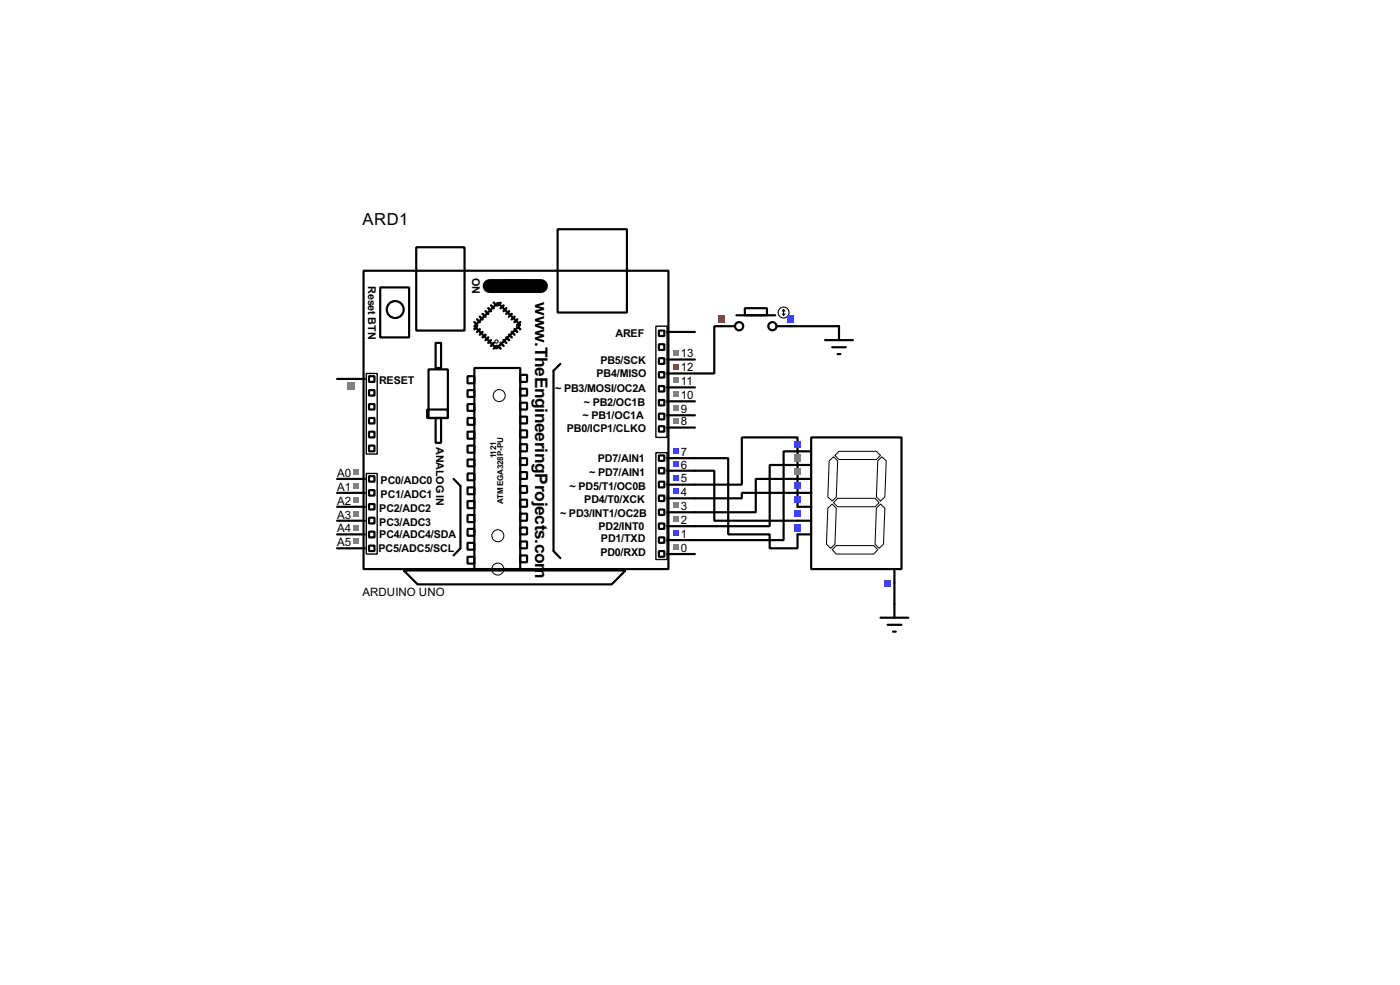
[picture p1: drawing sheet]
<svg xmlns="http://www.w3.org/2000/svg" width="256mm" height="180mm" viewBox="0 0 256 180" stroke-linecap="round" stroke-linejoin="round" font-family="sans-serif">
<g fill="none" stroke="#000" stroke-width=".4">
<path d="M66.6 49.6h55.9v54.6h-55.9zM69.7 52.6h5.3v9.2h-5.3zM76.3 45.3h8.8v15.2h-8.8zM91.2 55.4l4.1 4.1-4.3 4.3-4.1-4.1zM92.3 51.4h4.5v2h-4.5zM102.2 42h12.7v15.2h-12.7zM132.1 59.7h-1.2v8.7h-8.7M144.8 59.7h8.9M61.8 69.4h5.1M67.6 71.4h1v1h-1zM67.6 76.5h1v1h-1zM67.6 79h1v1.1h-1z"/>
<path d="M67.6 74h1v1h-1zM67.6 68.9h1v1h-1zM78.3 75h3.8v1.5h-3.8zM78.5 67.6h3.6v8.9h-3.6zM79.8 62.8h1v4.6h-1zM79.8 76.5h1v4.6h-1zM85.7 68.9h1.2v1.3h-1.2zM85.7 71.4h1.2v1.3h-1.2zM85.7 74h1.2v1.2h-1.2zM85.7 76.5h1.2v1.3h-1.2zM85.7 79h1.2v1.3h-1.2zM86.9 67.4h8.4v36.8h-8.4z"/>
<path d="M95.3 68.6h1.3v1.3h-1.3zM95.3 71.2h1.3v1.2h-1.3zM95.3 73.7h1.3v1.3h-1.3zM95.3 76.3h1.3v1.2h-1.3zM95.3 78.8h1.3v1.3h-1.3zM102.7 66.6l-1.3 1.3v33l1.3 1.3M120.7 60.5h1v1h-1zM120.7 65.6h1v1h-1zM120.7 68.1h1v1h-1zM120.7 70.7h1v1h-1zM120.7 73.2h1v1h-1zM120.7 75.7h1v1.1h-1z"/>
<path d="M120.7 63h1v1.1h-1zM120.7 78h1v1h-1zM122.2 78.3h5.1M122.2 76h5.1M122.2 73.5h5.1M122.2 70.9h5.1M122.2 65.8h5.1M122.2 60.8h5.1M61.8 97.8h5.1M61.8 95.3h5.1M61.8 92.8h5.1M61.8 90.2h5.1"/>
<path d="M61.8 87.7h5.1M67.6 81.6h1v1h-1zM67.6 87.2h1v1h-1zM67.6 89.7h1v1h-1zM67.6 92.3h1v1h-1zM67.6 94.8h1v1h-1zM67.6 97.3h1v1.1h-1zM67.6 99.9h1v1h-1zM83.1 87.7l1.3 1.3v11.4l-1.3 1.3M85.7 81.6h1.2v1.3h-1.2zM85.7 84.1h1.2v1.3h-1.2zM85.7 86.7h1.2v1.2h-1.2z"/>
<path d="M85.7 89.2h1.2v1.3h-1.2zM85.7 91.7h1.2v1.3h-1.2zM85.7 94.3h1.2v1.3h-1.2zM85.7 96.8h1.2v1.3h-1.2zM85.7 99.4h1.2v1.2h-1.2zM95.3 81.3h1.3v1.3h-1.3zM95.3 83.9h1.3v1.2h-1.3zM95.3 86.4h1.3v1.3h-1.3zM95.3 89h1.3v1.2h-1.3zM95.3 91.5h1.3v1.3h-1.3zM95.3 94h1.3v1.3h-1.3zM95.3 96.6h1.3v1.2h-1.3z"/>
<path d="M95.3 99.1h1.3v1.3h-1.3zM120.7 83.4h1v1h-1zM120.7 85.7h1v1h-1zM120.7 88.2h1v1h-1zM120.7 90.7h1v1h-1zM120.7 93.3h1v1h-1zM120.7 95.8h1v1h-1zM120.7 98.4h1v1h-1zM122.2 88.7h13.7v-8.6h10.2v12.7M122.2 86.2h8.7v9.1h15.2M122.2 83.9h11.2v13.9h7.6v2.6h5.1v-2.6M146.1 82.6h-2.5v16.3h-21.4"/>
<path d="M146.1 85.1h-5.1v11.2h-18.8M146.1 87.7h-7.6v6.1h-16.3M146.1 90.2h-10.2v1h-13.7M61.8 100.4h5.1M74 104.4h40.6l-2.5 2.6h-35.6zM85.7 101.9h1.2v1.3h-1.2zM95.3 101.7h1.3v1.2h-1.3zM120.7 100.9h1v1h-1zM122.2 101.4h5.1M163.9 106.7v3.8"/>
<circle cx="72.4" cy="56.7" r="1.55"/>
</g>
<path d="M89.7 52.4h9.4" fill="none" stroke="#000" stroke-width="2.6"/>
<g fill="none" stroke="#000" stroke-width=".45">
<path d="M86.9 59l.5 .5M87.4 58.5l.5 .5M87.4 59.7l-.5 .6M87.9 58l.5 .5M88.4 57.5l.6 .5M89 57l.5 .5M89.5 56.4l.5 .6M90 55.9l.5 .5M90.5 55.4l.5 .5M91.7 55.4l-.5 .5M92.3 55.9l-.6 .5M92.8 56.4l-.5 .6"/>
<path d="M93.3 57l-.5 .5M93.8 57.5l-.5 .5M94.3 58l-.5 .5M94.8 59.7l.5 .6M94.8 58.5l-.5 .5M95.3 59l-.5 .5M87.9 60.3l-.5 .5M88.4 60.8l-.5 .5M89 61.3l-.6 .5M89.5 61.8l-.5 .5M90 62.3l-.5 .5M90.5 62.8l-.5 .5"/>
<path d="M91 63.3l-.5 .5M91.2 63.3l.5 .5M91.7 62.8l.6 .5M92.3 62.3l.5 .5M92.8 61.8l.5 .5M93.3 61.3l.5 .5M93.8 60.8l.5 .5M94.3 60.3l.5 .5"/>
</g>
<g fill="none" stroke="#000" stroke-width=".18">
<circle cx="90.9" cy="62.5" r=".3"/>
<circle cx="91.4" cy="72.4" r="1.1"/>
<circle cx="91.2" cy="98.1" r="1.1"/>
<circle cx="91.2" cy="104.2" r="1.1"/>
</g>
<path d="M120.2 59.7h2v20.4h-2zM67.1 68.4h2v14.7h-2zM67.1 86.7h2v14.7h-2zM120.2 82.9h2v19.5h-2z" fill="none" stroke="#000" stroke-width=".25"/>
<path d="M123.4 99.6h1v1h-1z" fill="#808080"/>
<path d="M123.4 97.1h1v1h-1z" fill="#4040ff"/>
<g fill="#808080">
<path d="M123.4 94.5h1v1.1h-1z"/>
<path d="M123.4 92h1v1h-1z"/>
</g>
<g fill="#4040ff">
<path d="M123.4 89.5h1v1h-1z"/>
<path d="M123.4 86.9h1v1h-1z"/>
<path d="M123.4 84.4h1v1h-1z"/>
<path d="M123.4 82.1h1v1h-1z"/>
</g>
<g fill="#808080">
<path d="M123.4 76.5h1v1h-1z"/>
<path d="M123.4 74.2h1v1h-1z"/>
<path d="M123.4 71.7h1v1h-1z"/>
<path d="M123.4 69.1h1v1.1h-1z"/>
</g>
<path d="M123.4 66.6h1v1h-1z" fill="#ff4040"/>
<g fill="#808080">
<path d="M123.4 64.1h1v1h-1z"/>
<path d="M64.7 98.6h1v1h-1z"/>
<path d="M64.7 96.1h1v1h-1z"/>
<path d="M64.7 93.5h1v1h-1z"/>
<path d="M64.7 91h1v1h-1z"/>
<path d="M64.7 88.4h1v1.1h-1z"/>
<path d="M64.7 85.9h1v1h-1z"/>
<path d="M63.7 70h1.3v1.3h-1.3z"/>
</g>
<path d="M146.1 82.6h2.5M146.1 85.1h2.5M146.1 87.7h2.5M146.1 90.2h2.5M146.1 92.8h2.5M146.1 95.3h2.5M146.1 97.8h2.5M148.6 80.1h16.6v24.1h-16.6zM163.9 104.2v2.5" fill="none" stroke="#000" stroke-width=".4"/>
<path d="M151.7 93l.8-.7 .7 .7-.2 6.6-.8 .8-.8-.8zM151.9 84.4l.8-.8 .8 .8-.3 6.6-.7 .7-.8-.7zM153 83.4l.7-.8h6.9l.7 .8-.7 .7h-6.9zM153.5 91.2h6.8l.8 .8-.8 .8h-6.8l-.8-.8zM160.8 84.4l.8-.8 .8 .8-.3 6.6-.8 .7-.7-.7zM161.3 92.3l.8 .7-.2 6.6-.8 .8-.8-.8 .3-6.6zM152.5 100.6l.7-.7h6.9l.7 .7-.7 .8h-6.9z" fill="none" stroke="#000" stroke-width=".18"/>
<path d="M145.5 80.7h1.2v1.3h-1.2z" fill="#4040ff"/>
<g fill="#808080">
<path d="M145.5 83.2h1.2v1.3h-1.2z"/>
<path d="M145.5 85.8h1.2v1.2h-1.2z"/>
</g>
<g fill="#4040ff">
<path d="M145.5 88.3h1.2v1.3h-1.2z"/>
<path d="M145.5 90.9h1.2v1.2h-1.2z"/>
<path d="M145.5 93.4h1.2v1.3h-1.2z"/>
<path d="M145.5 95.9h1.2v1.3h-1.2z"/>
<path d="M162 106.1h1.2v1.3h-1.2z"/>
</g>
<g fill="none" stroke="#000" stroke-width=".4">
<path d="M132.1 59.7h2.6M134.9 57.7h7.1M136.5 56.4h4v1.3h-4zM142.3 59.7h2.5M161.3 113.1h5.1M162.6 114.4h2.6M163.6 115.6h.5M163.9 110.5v2.6"/>
<circle cx="135.4" cy="59.7" r=".75"/>
<circle cx="141.5" cy="59.7" r=".75"/>
</g>
<g fill="none" stroke="#000" stroke-width=".2">
<path d="M143.3 57.5l.3 .2M143.6 56.7v1M143.6 56.7l-.3 .3M143.6 56.7l.2 .3M143.8 57.5l-.2 .2"/>
<circle cx="143.5" cy="57.2" r="1"/>
</g>
<path d="M131.5 57.8h1.3v1.3h-1.3z" fill="#ff4040"/>
<path d="M144.2 57.8h1.3v1.3h-1.3z" fill="#4040ff"/>
<path d="M153.7 59.7v2.6M151.2 62.3h5.1M152.5 63.6h2.5M153.5 64.8h.5" fill="none" stroke="#000" stroke-width=".4"/>
<g font-size="3.6">
<text x="98.1" y="55.3" transform="rotate(90 98.1 55.3)">w</text>
<text x="98.1" y="62.6" transform="rotate(90 98.1 62.6)">.TheEngineeringProjects.com</text>
</g>
<text font-size="3.4" x="66.4" y="41.2">ARD1</text>
<g font-size="2.4">
<text x="124.8" y="65.4">13</text>
<text x="124.8" y="70.5">11</text>
<text x="124.8" y="68">12</text>
<text x="124.8" y="77.9">8</text>
<text x="124.8" y="75.6">9</text>
<text x="124.8" y="73">10</text>
<text x="124.8" y="83.5">7</text>
<text x="61.8" y="89.8">A1</text>
<text x="61.8" y="87.3">A0</text>
<text x="124.8" y="88.3">5</text>
<text x="124.8" y="85.7">6</text>
<text x="61.8" y="94.9">A3</text>
<text x="61.8" y="92.4">A2</text>
<text x="124.8" y="95.9">2</text>
<text x="124.8" y="93.4">3</text>
<text x="124.8" y="90.8">4</text>
<text x="61.8" y="100">A5</text>
<text x="61.8" y="97.4">A4</text>
<text x="124.8" y="101">0</text>
<text x="124.8" y="98.5">1</text>
<text x="66.4" y="109.1">ARDUINO UNO</text>
</g>
<g font-size="2.2">
<text x="67.5" y="52.4" transform="rotate(90 67.5 52.4)">Reset BTN</text>
<text x="86.5" y="50.9" transform="rotate(90 86.5 50.9)">ON</text>
<text x="112.7" y="61.7">AREF</text>
<text x="69.4" y="70.3">RESET</text>
<text x="101.7" y="71.8">~ PB3/MOSI/OC2A</text>
<text x="109.3" y="69">PB4/MISO</text>
<text x="110" y="66.7">PB5/SCK</text>
<text x="106.7" y="76.7">~ PB1/OC1A</text>
<text x="107" y="74.4">~ PB2/OC1B</text>
<text x="79.9" y="81.8" transform="rotate(90 79.9 81.8)">ANALOG IN</text>
<text x="103.8" y="79.2">PB0/ICP1/CLKO</text>
<text x="69.7" y="88.5">PC0/ADC0</text>
<text x="104.4" y="89.6">~ PD5/T1/OC0B</text>
<text x="107.9" y="87.1">~ PD7/AIN1</text>
<text x="109.5" y="84.5">PD7/AIN1</text>
<text x="69.5" y="93.7">PC2/ADC2</text>
<text x="69.7" y="91.1">PC1/ADC1</text>
<text x="102.6" y="94.7">~ PD3/INT1/OC2B</text>
<text x="107" y="92.1">PD4/T0/XCK</text>
<text x="69.3" y="101">PC5/ADC5/SCL</text>
<text x="69.5" y="98.5">PC4/ADC4/SDA</text>
<text x="69.5" y="96.2">PC3/ADC3</text>
<text x="109.6" y="97">PD2/INT0</text>
<text x="110" y="101.8">PD0/RXD</text>
<text x="110.1" y="99.3">PD1/TXD</text>
</g>
<g font-size="1.7">
<text x="90.9" y="83.9" transform="rotate(-90 90.9 83.9)">1121</text>
<text x="92.2" y="92.2" transform="rotate(-90 92.2 92.2)">ATMEGA328P-PU</text>
</g>
</svg>
